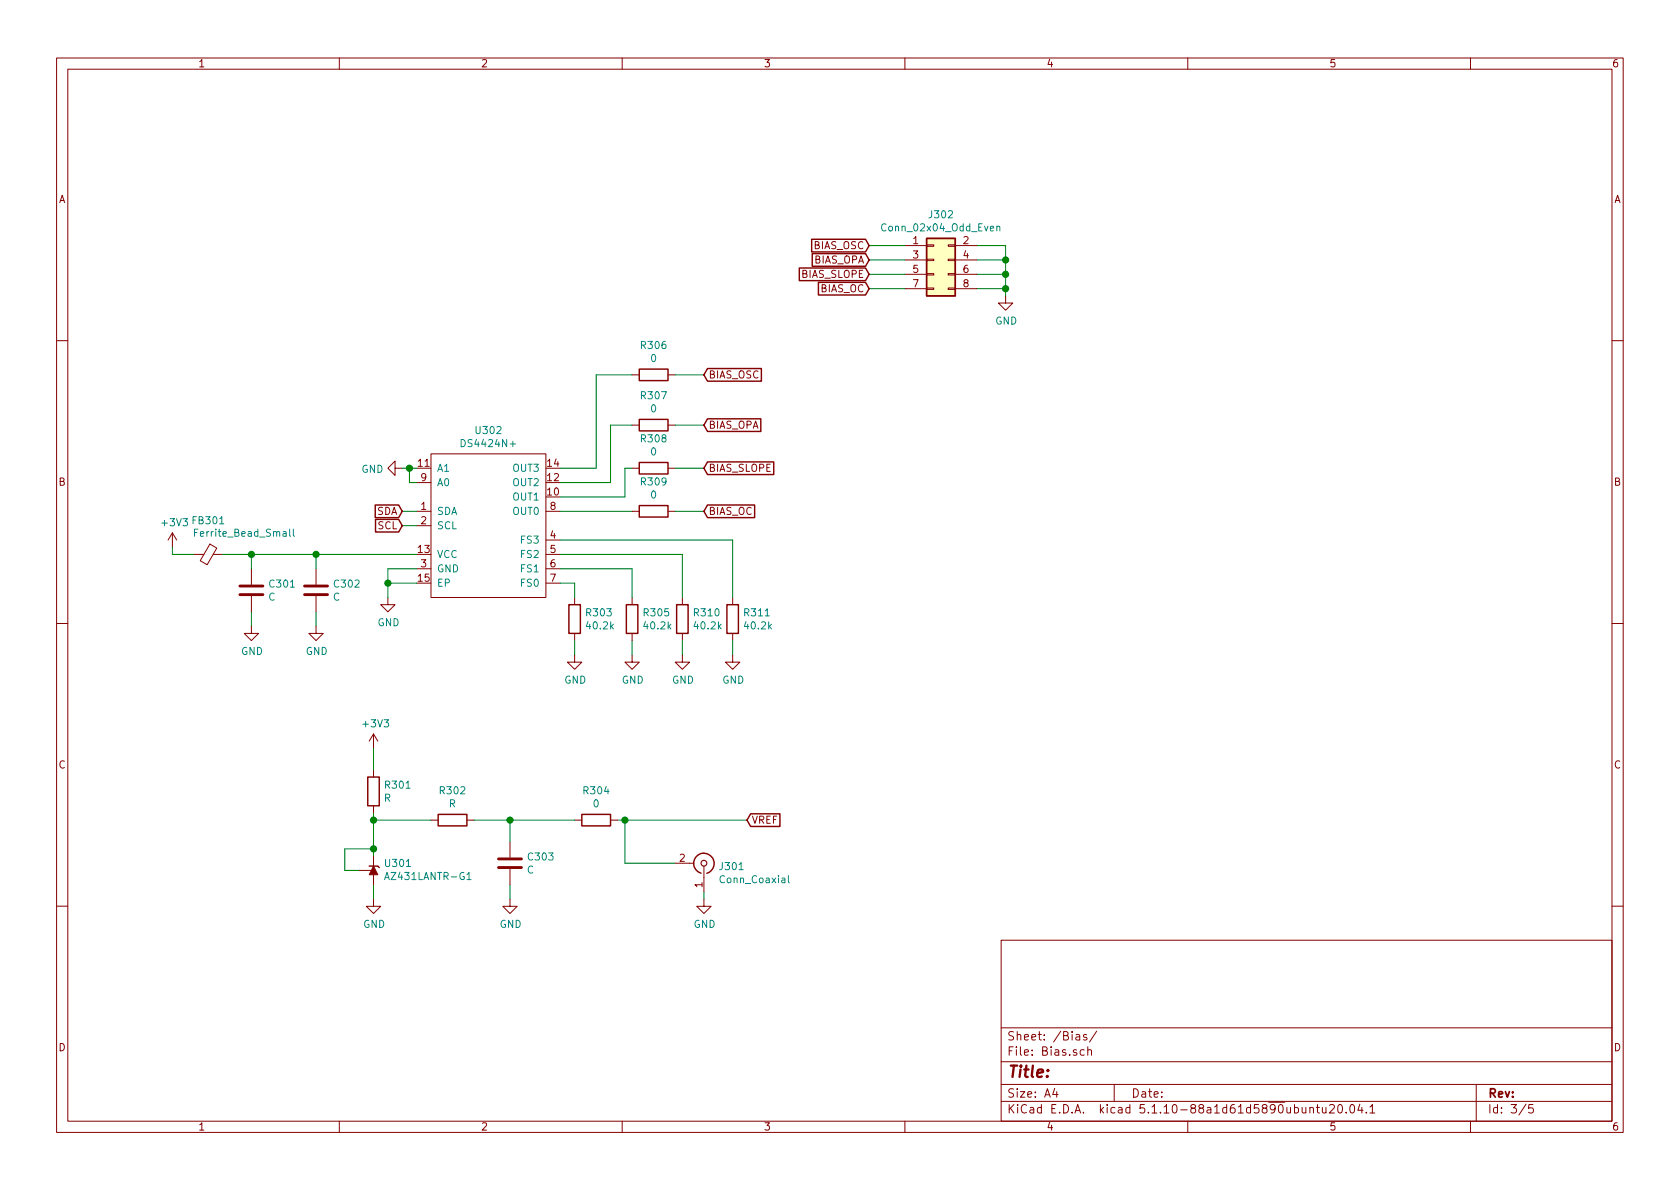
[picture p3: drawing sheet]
EESchema Schematic File Version 4
EELAYER 30 0
EELAYER END
$Descr A4 11693 8268
encoding utf-8
Sheet 3 5
Title ""
Date ""
Rev ""
Comp ""
Comment1 ""
Comment2 ""
Comment3 ""
Comment4 ""
$EndDescr
$Comp
L wbraun_ic_lib:DS4424N+ U302
U 1 1
P 3400 3650
F 0 "U302" H 3400 4315 50  0000 C CNN
F 1 "DS4424N+" H 3400 4224 50  0000 C CNN
F 2 "Package_DFN_QFN:TDFN-14-1EP_3x3mm_P0.4mm_EP1.78x2.35mm" H 5000 3350 50  0001 C CNN
F 3 "" H 5000 3350 50  0001 C CNN
	1    3400 3650
	1    0    0    -1  
$EndComp
$Comp
L power:GND #PWR0173
U 1 1
P 2700 4150
F 0 "#PWR0173" H 2700 3900 50  0001 C CNN
F 1 "GND" H 2705 3977 50  0000 C CNN
F 2 "" H 2700 4150 50  0001 C CNN
F 3 "" H 2700 4150 50  0001 C CNN
	1    2700 4150
	1    0    0    -1  
$EndComp
$Comp
L Device:Ferrite_Bead_Small FB301
U 1 1
P 1450 3850
F 0 "FB301" V 1213 3850 50  0000 C CNN
F 1 "Ferrite_Bead_Small" V 1300 4100 50  0000 C CNN
F 2 "Inductor_SMD:L_0805_2012Metric" V 1380 3850 50  0001 C CNN
F 3 "~" H 1450 3850 50  0001 C CNN
	1    1450 3850
	0    1    1    0   
$EndComp
$Comp
L Device:C C301
U 1 1
P 1750 4100
F 0 "C301" H 1865 4146 50  0000 L CNN
F 1 "C" H 1865 4055 50  0000 L CNN
F 2 "Capacitor_SMD:C_0603_1608Metric" H 1788 3950 50  0001 C CNN
F 3 "~" H 1750 4100 50  0001 C CNN
	1    1750 4100
	1    0    0    -1  
$EndComp
$Comp
L Device:C C302
U 1 1
P 2200 4100
F 0 "C302" H 2315 4146 50  0000 L CNN
F 1 "C" H 2315 4055 50  0000 L CNN
F 2 "Capacitor_SMD:C_0603_1608Metric" H 2238 3950 50  0001 C CNN
F 3 "~" H 2200 4100 50  0001 C CNN
	1    2200 4100
	1    0    0    -1  
$EndComp
$Comp
L power:GND #PWR0174
U 1 1
P 2200 4350
F 0 "#PWR0174" H 2200 4100 50  0001 C CNN
F 1 "GND" H 2205 4177 50  0000 C CNN
F 2 "" H 2200 4350 50  0001 C CNN
F 3 "" H 2200 4350 50  0001 C CNN
	1    2200 4350
	1    0    0    -1  
$EndComp
Wire Wire Line
	2900 3950 2700 3950
Wire Wire Line
	2700 3950 2700 4050
Wire Wire Line
	2900 4050 2700 4050
Connection ~ 2700 4050
Wire Wire Line
	2700 4050 2700 4150
Wire Wire Line
	2200 4250 2200 4350
Wire Wire Line
	2200 3950 2200 3850
Wire Wire Line
	1750 3950 1750 3850
Wire Wire Line
	1750 3850 2200 3850
$Comp
L power:GND #PWR0175
U 1 1
P 1750 4350
F 0 "#PWR0175" H 1750 4100 50  0001 C CNN
F 1 "GND" H 1755 4177 50  0000 C CNN
F 2 "" H 1750 4350 50  0001 C CNN
F 3 "" H 1750 4350 50  0001 C CNN
	1    1750 4350
	1    0    0    -1  
$EndComp
Wire Wire Line
	1750 4250 1750 4350
Wire Wire Line
	1550 3850 1750 3850
Connection ~ 1750 3850
Wire Wire Line
	1350 3850 1200 3850
Wire Wire Line
	1200 3850 1200 3800
$Comp
L power:+3V3 #PWR0176
U 1 1
P 1200 3800
F 0 "#PWR0176" H 1200 3650 50  0001 C CNN
F 1 "+3V3" H 1215 3973 50  0000 C CNN
F 2 "" H 1200 3800 50  0001 C CNN
F 3 "" H 1200 3800 50  0001 C CNN
	1    1200 3800
	1    0    0    -1  
$EndComp
Wire Wire Line
	2200 3850 2900 3850
Connection ~ 2200 3850
Text GLabel 2800 3550 0    50   Input ~ 0
SDA
Text GLabel 2800 3650 0    50   Input ~ 0
SCL
Wire Wire Line
	2800 3650 2900 3650
Wire Wire Line
	2800 3550 2900 3550
$Comp
L power:GND #PWR0177
U 1 1
P 2800 3250
F 0 "#PWR0177" H 2800 3000 50  0001 C CNN
F 1 "GND" V 2805 3122 50  0000 R CNN
F 2 "" H 2800 3250 50  0001 C CNN
F 3 "" H 2800 3250 50  0001 C CNN
	1    2800 3250
	0    1    1    0   
$EndComp
Wire Wire Line
	2900 3250 2850 3250
Wire Wire Line
	2900 3350 2850 3350
Wire Wire Line
	2850 3350 2850 3250
Connection ~ 2850 3250
Wire Wire Line
	2850 3250 2800 3250
$Comp
L Device:R R303
U 1 1
P 4000 4300
F 0 "R303" H 4070 4346 50  0000 L CNN
F 1 "40.2k" H 4070 4255 50  0000 L CNN
F 2 "Resistor_SMD:R_0603_1608Metric" V 3930 4300 50  0001 C CNN
F 3 "~" H 4000 4300 50  0001 C CNN
	1    4000 4300
	1    0    0    -1  
$EndComp
$Comp
L Device:R R305
U 1 1
P 4400 4300
F 0 "R305" H 4470 4346 50  0000 L CNN
F 1 "40.2k" H 4470 4255 50  0000 L CNN
F 2 "Resistor_SMD:R_0603_1608Metric" V 4330 4300 50  0001 C CNN
F 3 "~" H 4400 4300 50  0001 C CNN
	1    4400 4300
	1    0    0    -1  
$EndComp
$Comp
L Device:R R310
U 1 1
P 4750 4300
F 0 "R310" H 4820 4346 50  0000 L CNN
F 1 "40.2k" H 4820 4255 50  0000 L CNN
F 2 "Resistor_SMD:R_0603_1608Metric" V 4680 4300 50  0001 C CNN
F 3 "~" H 4750 4300 50  0001 C CNN
	1    4750 4300
	1    0    0    -1  
$EndComp
$Comp
L Device:R R311
U 1 1
P 5100 4300
F 0 "R311" H 5170 4346 50  0000 L CNN
F 1 "40.2k" H 5170 4255 50  0000 L CNN
F 2 "Resistor_SMD:R_0603_1608Metric" V 5030 4300 50  0001 C CNN
F 3 "~" H 5100 4300 50  0001 C CNN
	1    5100 4300
	1    0    0    -1  
$EndComp
$Comp
L power:GND #PWR0178
U 1 1
P 4000 4550
F 0 "#PWR0178" H 4000 4300 50  0001 C CNN
F 1 "GND" H 4005 4377 50  0000 C CNN
F 2 "" H 4000 4550 50  0001 C CNN
F 3 "" H 4000 4550 50  0001 C CNN
	1    4000 4550
	1    0    0    -1  
$EndComp
$Comp
L power:GND #PWR0179
U 1 1
P 4400 4550
F 0 "#PWR0179" H 4400 4300 50  0001 C CNN
F 1 "GND" H 4405 4377 50  0000 C CNN
F 2 "" H 4400 4550 50  0001 C CNN
F 3 "" H 4400 4550 50  0001 C CNN
	1    4400 4550
	1    0    0    -1  
$EndComp
$Comp
L power:GND #PWR0180
U 1 1
P 4750 4550
F 0 "#PWR0180" H 4750 4300 50  0001 C CNN
F 1 "GND" H 4755 4377 50  0000 C CNN
F 2 "" H 4750 4550 50  0001 C CNN
F 3 "" H 4750 4550 50  0001 C CNN
	1    4750 4550
	1    0    0    -1  
$EndComp
$Comp
L power:GND #PWR0181
U 1 1
P 5100 4550
F 0 "#PWR0181" H 5100 4300 50  0001 C CNN
F 1 "GND" H 5105 4377 50  0000 C CNN
F 2 "" H 5100 4550 50  0001 C CNN
F 3 "" H 5100 4550 50  0001 C CNN
	1    5100 4550
	1    0    0    -1  
$EndComp
Wire Wire Line
	3900 4050 4000 4050
Wire Wire Line
	4000 4050 4000 4150
Wire Wire Line
	3900 3950 4400 3950
Wire Wire Line
	4400 3950 4400 4150
Wire Wire Line
	4400 4450 4400 4550
Wire Wire Line
	4000 4450 4000 4550
Wire Wire Line
	3900 3850 4750 3850
Wire Wire Line
	4750 3850 4750 4150
Wire Wire Line
	4750 4450 4750 4550
Wire Wire Line
	3900 3750 5100 3750
Wire Wire Line
	5100 3750 5100 4150
Wire Wire Line
	5100 4450 5100 4550
$Comp
L Reference_Voltage:TL432DBZ U301
U 1 1
P 2600 6050
F 0 "U301" V 2646 5980 50  0000 R CNN
F 1 "AZ431LANTR-G1" V 2555 5980 50  0000 R CNN
F 2 "Package_TO_SOT_SMD:SOT-23" H 2600 5900 50  0001 C CIN
F 3 "http://www.ti.com/lit/ds/symlink/tl431.pdf" H 2600 6050 50  0001 C CIN
F 4 "AZ431LANTR-G1" V 2600 6050 50  0001 C CNN "MPN"
	1    2600 6050
	0    -1   -1   0   
$EndComp
$Comp
L power:GND #PWR0182
U 1 1
P 2600 6250
F 0 "#PWR0182" H 2600 6000 50  0001 C CNN
F 1 "GND" H 2605 6077 50  0000 C CNN
F 2 "" H 2600 6250 50  0001 C CNN
F 3 "" H 2600 6250 50  0001 C CNN
	1    2600 6250
	1    0    0    -1  
$EndComp
Wire Wire Line
	2600 6150 2600 6250
Wire Wire Line
	2500 6050 2400 6050
Wire Wire Line
	2400 6050 2400 5900
Wire Wire Line
	2400 5900 2600 5900
Wire Wire Line
	2600 5900 2600 5950
Connection ~ 2600 5900
$Comp
L Device:R R301
U 1 1
P 2600 5500
F 0 "R301" H 2670 5546 50  0000 L CNN
F 1 "R" H 2670 5455 50  0000 L CNN
F 2 "Resistor_SMD:R_0603_1608Metric" V 2530 5500 50  0001 C CNN
F 3 "~" H 2600 5500 50  0001 C CNN
	1    2600 5500
	1    0    0    -1  
$EndComp
$Comp
L Device:R R302
U 1 1
P 3150 5700
F 0 "R302" V 2943 5700 50  0000 C CNN
F 1 "R" V 3034 5700 50  0000 C CNN
F 2 "Resistor_SMD:R_0603_1608Metric" V 3080 5700 50  0001 C CNN
F 3 "~" H 3150 5700 50  0001 C CNN
	1    3150 5700
	0    1    1    0   
$EndComp
$Comp
L Device:C C303
U 1 1
P 3550 6000
F 0 "C303" H 3665 6046 50  0000 L CNN
F 1 "C" H 3665 5955 50  0000 L CNN
F 2 "Capacitor_SMD:C_0603_1608Metric" H 3588 5850 50  0001 C CNN
F 3 "~" H 3550 6000 50  0001 C CNN
	1    3550 6000
	1    0    0    -1  
$EndComp
$Comp
L power:GND #PWR0183
U 1 1
P 3550 6250
F 0 "#PWR0183" H 3550 6000 50  0001 C CNN
F 1 "GND" H 3555 6077 50  0000 C CNN
F 2 "" H 3550 6250 50  0001 C CNN
F 3 "" H 3550 6250 50  0001 C CNN
	1    3550 6250
	1    0    0    -1  
$EndComp
Wire Wire Line
	3550 6150 3550 6250
Wire Wire Line
	2600 5650 2600 5700
Wire Wire Line
	2600 5700 3000 5700
Connection ~ 2600 5700
Wire Wire Line
	2600 5700 2600 5900
Wire Wire Line
	3300 5700 3550 5700
Wire Wire Line
	3550 5700 3550 5850
Wire Wire Line
	2600 5350 2600 5200
$Comp
L power:+3V3 #PWR0184
U 1 1
P 2600 5200
F 0 "#PWR0184" H 2600 5050 50  0001 C CNN
F 1 "+3V3" H 2615 5373 50  0000 C CNN
F 2 "" H 2600 5200 50  0001 C CNN
F 3 "" H 2600 5200 50  0001 C CNN
	1    2600 5200
	1    0    0    -1  
$EndComp
Wire Wire Line
	3550 5700 4000 5700
Connection ~ 3550 5700
$Comp
L Connector:Conn_Coaxial J301
U 1 1
P 4900 6000
F 0 "J301" V 4874 6100 50  0000 L CNN
F 1 "Conn_Coaxial" V 4783 6100 50  0000 L CNN
F 2 "" H 4900 6000 50  0001 C CNN
F 3 " ~" H 4900 6000 50  0001 C CNN
	1    4900 6000
	0    1    -1   0   
$EndComp
$Comp
L power:GND #PWR0185
U 1 1
P 4900 6250
F 0 "#PWR0185" H 4900 6000 50  0001 C CNN
F 1 "GND" H 4905 6077 50  0000 C CNN
F 2 "" H 4900 6250 50  0001 C CNN
F 3 "" H 4900 6250 50  0001 C CNN
	1    4900 6250
	1    0    0    -1  
$EndComp
Wire Wire Line
	4900 6250 4900 6200
$Comp
L Device:R R304
U 1 1
P 4150 5700
F 0 "R304" V 3943 5700 50  0000 C CNN
F 1 "0" V 4034 5700 50  0000 C CNN
F 2 "Resistor_SMD:R_0603_1608Metric" V 4080 5700 50  0001 C CNN
F 3 "~" H 4150 5700 50  0001 C CNN
	1    4150 5700
	0    1    1    0   
$EndComp
Wire Wire Line
	4700 6000 4350 6000
Wire Wire Line
	4350 6000 4350 5700
Wire Wire Line
	4350 5700 4300 5700
Wire Wire Line
	4350 5700 5200 5700
Connection ~ 4350 5700
Text GLabel 5200 5700 2    50   Input ~ 0
VREF
$Comp
L Connector_Generic:Conn_02x04_Odd_Even J302
U 1 1
P 6500 1800
F 0 "J302" H 6550 2117 50  0000 C CNN
F 1 "Conn_02x04_Odd_Even" H 6550 2026 50  0000 C CNN
F 2 "" H 6500 1800 50  0001 C CNN
F 3 "~" H 6500 1800 50  0001 C CNN
	1    6500 1800
	1    0    0    -1  
$EndComp
$Comp
L Device:R R306
U 1 1
P 4550 2600
F 0 "R306" V 4343 2600 50  0000 C CNN
F 1 "0" V 4434 2600 50  0000 C CNN
F 2 "Resistor_SMD:R_0603_1608Metric" V 4480 2600 50  0001 C CNN
F 3 "~" H 4550 2600 50  0001 C CNN
	1    4550 2600
	0    1    1    0   
$EndComp
$Comp
L Device:R R307
U 1 1
P 4550 2950
F 0 "R307" V 4343 2950 50  0000 C CNN
F 1 "0" V 4434 2950 50  0000 C CNN
F 2 "Resistor_SMD:R_0603_1608Metric" V 4480 2950 50  0001 C CNN
F 3 "~" H 4550 2950 50  0001 C CNN
	1    4550 2950
	0    1    1    0   
$EndComp
$Comp
L Device:R R308
U 1 1
P 4550 3250
F 0 "R308" V 4343 3250 50  0000 C CNN
F 1 "0" V 4434 3250 50  0000 C CNN
F 2 "Resistor_SMD:R_0603_1608Metric" V 4480 3250 50  0001 C CNN
F 3 "~" H 4550 3250 50  0001 C CNN
	1    4550 3250
	0    1    1    0   
$EndComp
$Comp
L Device:R R309
U 1 1
P 4550 3550
F 0 "R309" V 4343 3550 50  0000 C CNN
F 1 "0" V 4434 3550 50  0000 C CNN
F 2 "Resistor_SMD:R_0603_1608Metric" V 4480 3550 50  0001 C CNN
F 3 "~" H 4550 3550 50  0001 C CNN
	1    4550 3550
	0    1    1    0   
$EndComp
Wire Wire Line
	3900 3550 4400 3550
Wire Wire Line
	3900 3450 4350 3450
Wire Wire Line
	4350 3450 4350 3250
Wire Wire Line
	4350 3250 4400 3250
Wire Wire Line
	3900 3350 4250 3350
Wire Wire Line
	4250 3350 4250 2950
Wire Wire Line
	4250 2950 4400 2950
Wire Wire Line
	3900 3250 4150 3250
Wire Wire Line
	4150 3250 4150 2600
Wire Wire Line
	4150 2600 4400 2600
Wire Wire Line
	4700 2600 4900 2600
Wire Wire Line
	4700 2950 4900 2950
Wire Wire Line
	4700 3250 4900 3250
Wire Wire Line
	4700 3550 4900 3550
Text GLabel 4900 2600 2    50   Input ~ 0
BIAS_OSC
Text GLabel 4900 2950 2    50   Input ~ 0
BIAS_OPA
Text GLabel 4900 3250 2    50   Input ~ 0
BIAS_SLOPE
Text GLabel 4900 3550 2    50   Input ~ 0
BIAS_OC
$Comp
L power:GND #PWR0186
U 1 1
P 7000 2050
F 0 "#PWR0186" H 7000 1800 50  0001 C CNN
F 1 "GND" H 7005 1877 50  0000 C CNN
F 2 "" H 7000 2050 50  0001 C CNN
F 3 "" H 7000 2050 50  0001 C CNN
	1    7000 2050
	1    0    0    -1  
$EndComp
Text GLabel 6050 1700 0    50   Input ~ 0
BIAS_OSC
Text GLabel 6050 1800 0    50   Input ~ 0
BIAS_OPA
Text GLabel 6050 1900 0    50   Input ~ 0
BIAS_SLOPE
Text GLabel 6050 2000 0    50   Input ~ 0
BIAS_OC
Wire Wire Line
	6300 1700 6050 1700
Wire Wire Line
	6300 1800 6050 1800
Wire Wire Line
	6300 1900 6050 1900
Wire Wire Line
	6300 2000 6050 2000
Wire Wire Line
	6800 1700 7000 1700
Wire Wire Line
	7000 1700 7000 1800
Wire Wire Line
	6800 1800 7000 1800
Connection ~ 7000 1800
Wire Wire Line
	7000 1800 7000 1900
Wire Wire Line
	6800 1900 7000 1900
Connection ~ 7000 1900
Wire Wire Line
	7000 1900 7000 2000
Wire Wire Line
	6800 2000 7000 2000
Connection ~ 7000 2000
Wire Wire Line
	7000 2000 7000 2050
$EndSCHEMATC
